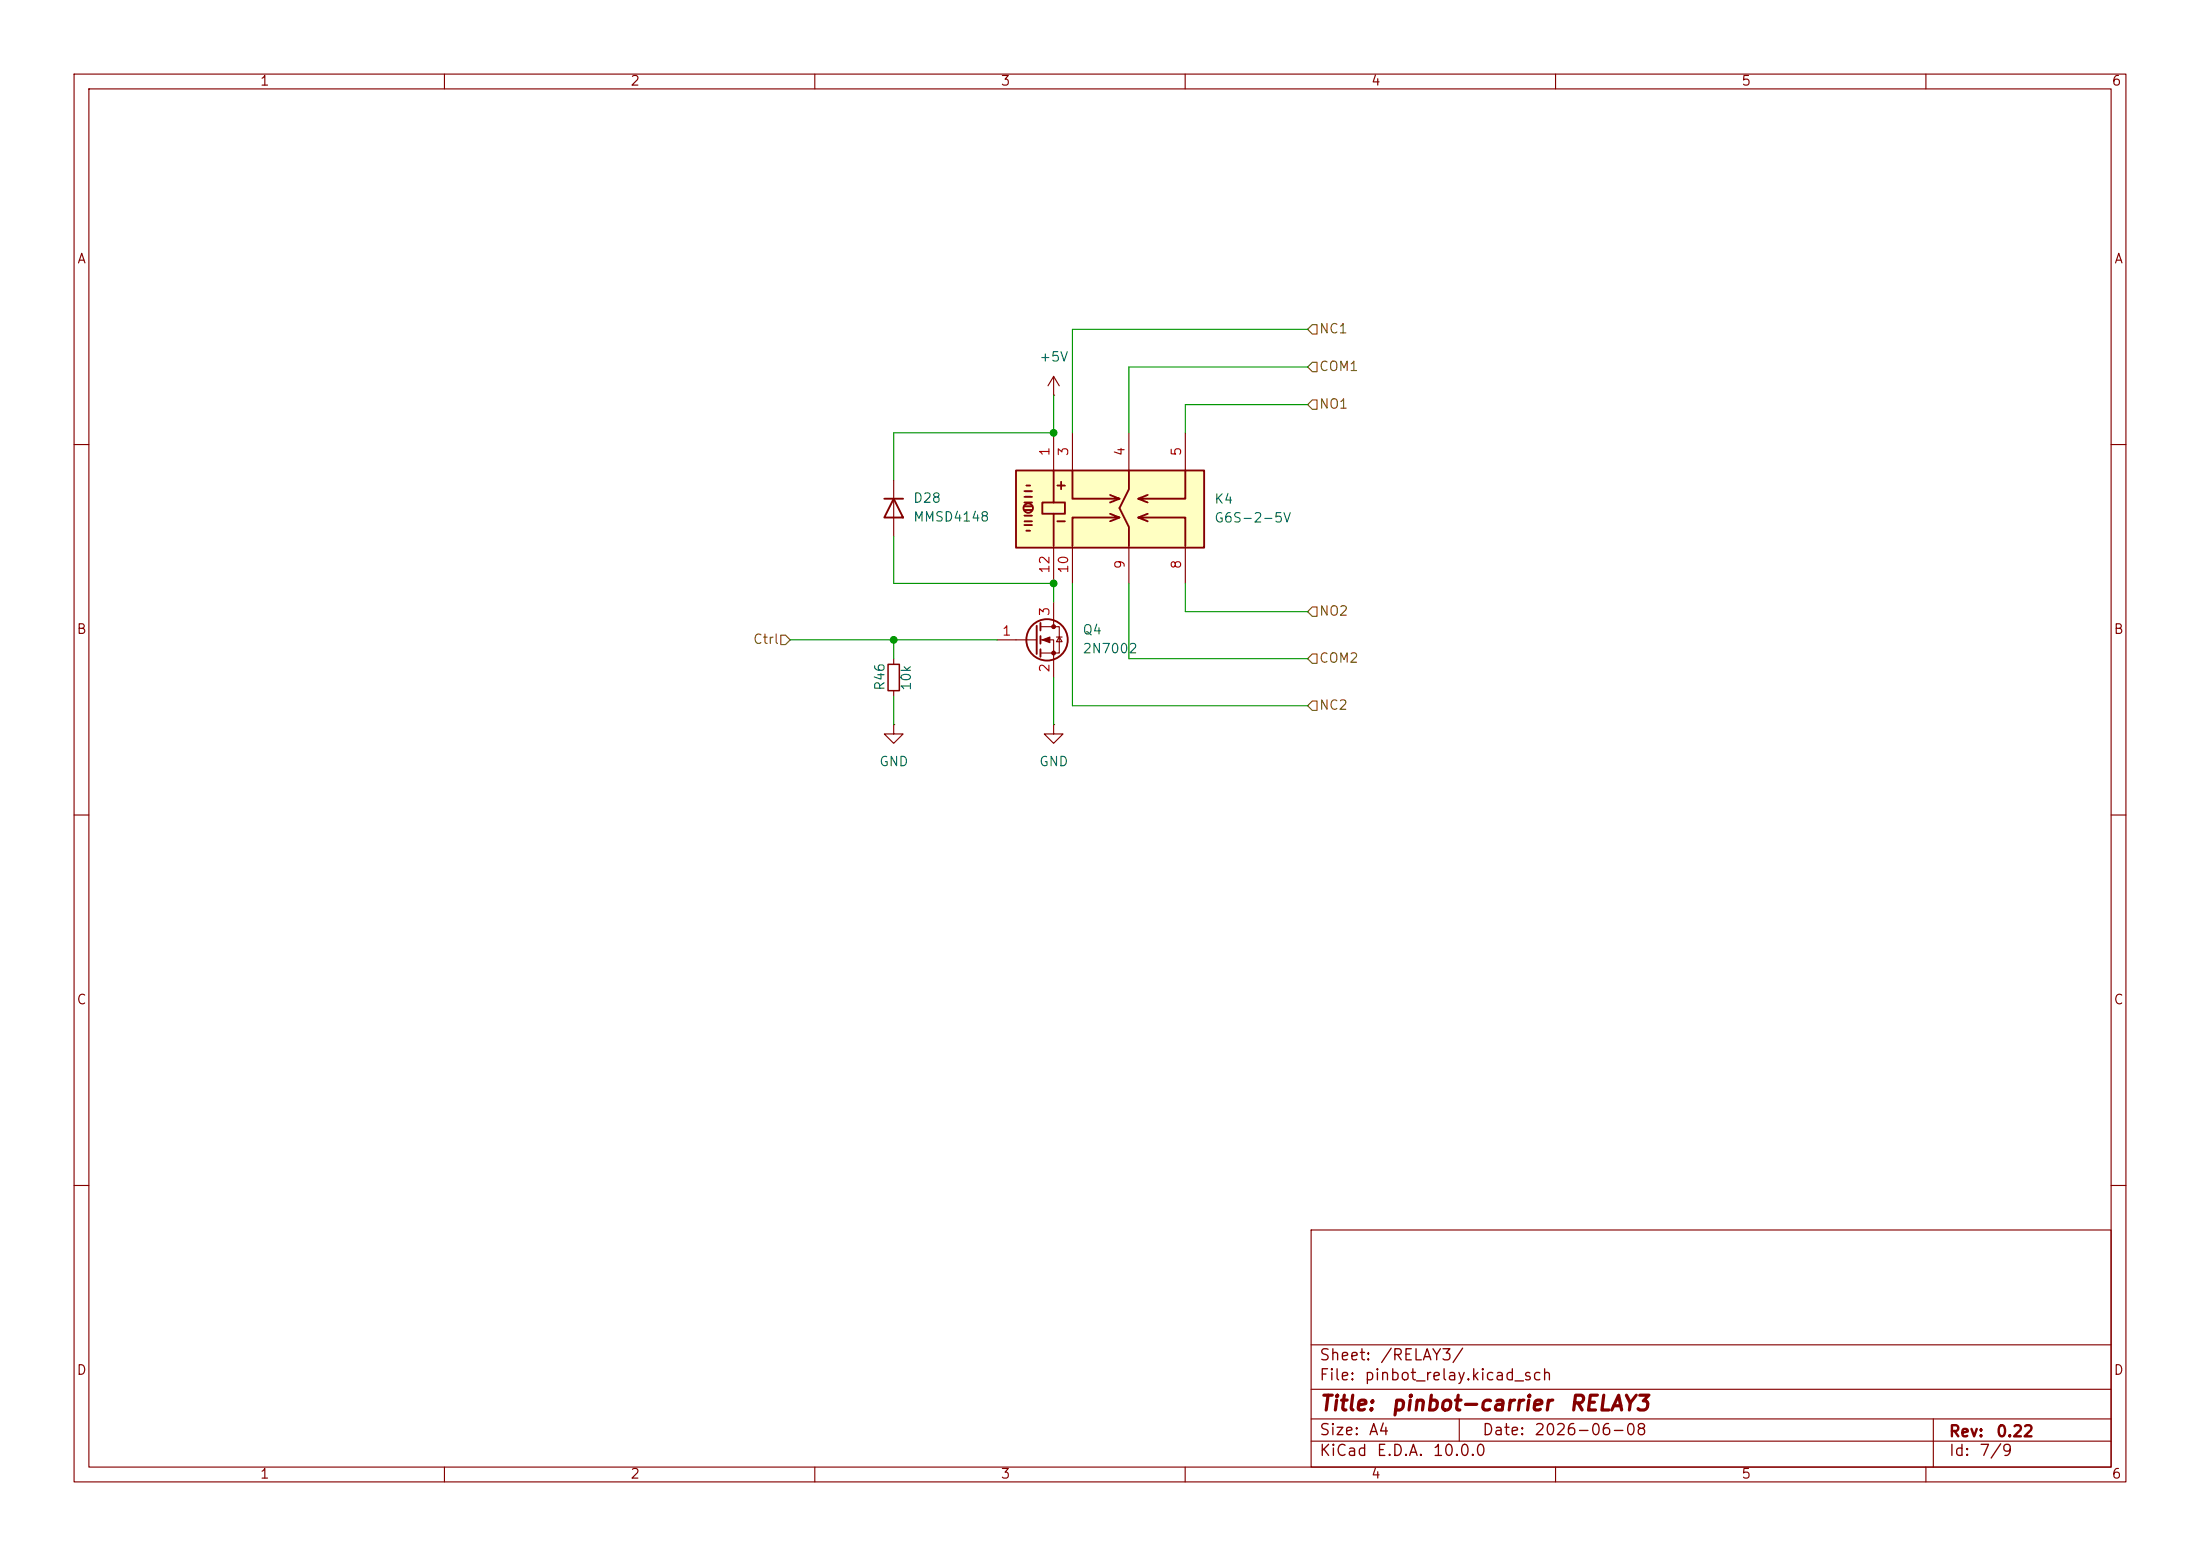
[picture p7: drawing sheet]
<svg xmlns="http://www.w3.org/2000/svg" width="297mm" height="210mm" viewBox="0 0 297 210" stroke-linecap="round" stroke-linejoin="round" font-family="sans-serif">
<g fill="none" stroke="#840000" stroke-width=".15">
<path d="M10 10h277v190h-277zM12 12h273v186h-273zM60 10v2M110 10v2M160 10v2M210 10v2M260 10v2M10 60h2M120.6 64.8v7.6M285 60h2M120.6 97.8v1.3h1.3l-1.3 1.2-1.2-1.2h1.2M120.6 97.8h.1"/>
<path d="M120.6 88.9v.8M120.6 93.2v.8M134.6 86.4h5.4M140.5 84.6h2.5v3.5h-2.5M140.5 86.4h1.7v5M142.2 97.8v1.3h1.3l-1.3 1.2-1.2-1.2h1.2M142.2 97.8h.1M142.2 81.3v3.3M142.6 86h.8M143 86l.4 .6h-.8zM10 110h2M285 110h2"/>
<path d="M10 160h2M177 166h108v32h-108zM285 160h2M60 198v2M110 198v2M160 198v2M177 194.5h108M177 191.5h108M177 187.5h108M177 181.5h108M197 191.5v3M210 198v2"/>
<path d="M260 198v2M261 191.5v6.5"/>
</g>
<g fill="none" stroke="#840000" stroke-width=".25">
<path d="M119.4 67.3h2.5M120.6 67.3l1.3 2.6h-2.5zM140 84.5v3.8M140.5 84.1v1M140.5 85.9v1M140.5 87.6v1"/>
<circle cx="141.4" cy="86.4" r="2.79"/>
</g>
<g fill="#840000" stroke="#840000" stroke-width=".15">
<path d="M140.7 86.4l1-.4v.7z"/>
<circle cx="142.2" cy="84.6" r=".25"/>
<circle cx="142.2" cy="88.1" r=".25"/>
</g>
<path d="M119.9 89.7h1.5v3.5h-1.5z" fill="none" stroke="#840000" stroke-width=".2"/>
<g fill="#ffffc2">
<path d="M137.2 63.5h25.4v10.4h-25.4z"/>
<path d="M140.7 67.8h3.1v1.5h-3.1z"/>
</g>
<g fill="none" stroke="#840000" stroke-width=".25">
<path d="M137.2 63.5h25.4v10.4h-25.4zM138.3 66.3h1M138.3 67.1h1M138.3 67.8h1M138.3 68.3h1M138.3 68.8h1M138.3 69.6h1M138.3 70.4h1M138.3 70.9h1M138.6 65.5h.5M138.6 71.6h.5M140.7 67.8h3.1v1.5h-3.1z"/>
<path d="M142.2 63.5v4.3M142.2 69.3v4.4M142.7 70.4h1.1M142.7 65.5h1.1M143.3 65v1M144.8 63.5v3.8h6.3l-1.2-.5M149.9 69.3l1.2 .6h-6.3v3.8M151.1 67.3l-1.2 .5M151.1 69.9l-1.2 .5M152.4 63.5v2.5l-1.3 2.6 1.3 2.5v2.6M154.9 70.4l-1.2-.5h6.3v3.8M154.9 66.8l-1.2 .5"/>
<path d="M154.9 69.3l-1.2 .6M160 63.5v3.8h-6.3l1.2 .5"/>
<circle cx="138.8" cy="68.6" r=".63"/>
</g>
<path d="M142.2 53.3h.1M142.2 50.8v2.5M142.2 58.4v5.1M142.2 50.8l-.7 1.3M142.2 50.8l.8 1.3M144.8 58.4v5.1M152.4 58.4v5.1M160 58.4v5.1M142.2 73.7v5M144.8 73.7v5M152.4 73.7v5M160 73.7v5" fill="none" stroke="#840000" stroke-width=".15"/>
<path d="M177.2 43.8h.6v1.3h-.6l-.7-.6zM177.2 48.9h.6v1.3h-.6l-.7-.7zM177.2 54h.6v1.2h-.6l-.7-.6zM105.4 85.7h.6l.7 .7-.7 .6h-.6zM177.2 88.3h.6v1.2h-.6l-.7-.6zM177.2 94.6h.6v1.3h-.6l-.7-.6zM177.2 81.9h.6v1.3h-.6l-.7-.6z" fill="none" stroke="#725600" stroke-width=".15"/>
<path d="M142.2 53.3v5.1h-21.6v6.4M176.5 54.6h-16.5v3.8M176.5 49.5h-24.1v8.9M176.5 44.5h-31.7v13.9M120.6 72.4v6.3h21.6v2.6M144.8 78.7v16.6h31.7M152.4 78.7v10.2h24.1M160 78.7v3.9h16.5M106.7 86.4h27.9M120.6 86.4v2.5M120.6 94v3.8M142.2 91.4v6.4" fill="none" stroke="#009600" stroke-width=".15"/>
<g fill="#009600" stroke="#009600" stroke-width=".14">
<circle cx="142.2" cy="78.7" r=".46"/>
<circle cx="142.2" cy="58.4" r=".46"/>
<circle cx="120.6" cy="86.4" r=".46"/>
</g>
<g font-size="2" fill="#840000">
<text x="178" y="190.9">Title:</text>
<text x="187.7" y="190.9">pinbot-carrier</text>
<text x="211.7" y="190.9">RELAY3</text>
</g>
<g font-size="1.5" fill="#840000">
<text x="178" y="184">Sheet:</text>
<text x="186.2" y="184">/RELAY3/</text>
<text x="178" y="186.7">File:</text>
<text x="184.1" y="186.7">pinbot_relay.kicad_sch</text>
<text x="178" y="196.9">KiCad</text>
<text x="178" y="194.1">Size:</text>
<text x="184.7" y="194.1">A4</text>
<text x="185.7" y="196.9">E.D.A.</text>
<text x="193.3" y="196.9">10.0.0</text>
<text x="200" y="194.1">Date:</text>
<text x="207" y="194.1">2026-06-08</text>
<text x="263" y="194.3">Rev:</text>
<text x="263" y="196.9">Id:</text>
<text x="267.1" y="196.9">7/9</text>
<text x="269.4" y="194.3">0.22</text>
</g>
<g font-size="1.3" fill="#840000">
<text x="35" y="11.9">1</text>
<text x="85" y="11.9">2</text>
<text x="135" y="11.9">3</text>
<text x="185" y="11.9">4</text>
<text x="235" y="11.9">5</text>
<text x="285" y="11.9">6</text>
<text x="10.3" y="35.9">A</text>
<text x="285.3" y="35.9">A</text>
<text x="10.3" y="85.9">B</text>
<text x="285.3" y="85.9">B</text>
<text x="10.3" y="135.9">C</text>
<text x="285.3" y="135.9">C</text>
<text x="10.3" y="185.9">D</text>
<text x="285.3" y="185.9">D</text>
<text x="35" y="199.9">1</text>
<text x="85" y="199.9">2</text>
<text x="135" y="199.9">3</text>
<text x="185" y="199.9">4</text>
<text x="235" y="199.9">5</text>
<text x="285" y="199.9">6</text>
</g>
<g font-size="1.3" fill="#725600">
<text x="178" y="45.3">NC1</text>
<text x="178" y="50.4">COM1</text>
<text x="178" y="55.5">NO1</text>
<text x="178" y="83.4">NO2</text>
<text x="101.6" y="87.2">Ctrl</text>
<text x="178" y="89.8">COM2</text>
<text x="178" y="96.1">NC2</text>
</g>
<g font-size="1.3" fill="#006464">
<text x="140.2" y="49.1">+5V</text>
<text x="123.2" y="70.7">MMSD4148</text>
<text x="123.2" y="68.2">D28</text>
<text x="163.8" y="68.3">K4</text>
<text x="163.8" y="70.8">G6S-2-5V</text>
<text x="146.1" y="86">Q4</text>
<text x="146.1" y="88.5">2N7002</text>
<text x="119.7" y="93.3" transform="rotate(-90 119.7 93.3)">R46</text>
<text x="123.3" y="93.3" transform="rotate(-90 123.3 93.3)">10k</text>
<text x="118.6" y="103.7">GND</text>
<text x="140.2" y="103.7">GND</text>
</g>
<g font-size="1.3" fill="#a90000">
<text x="142" y="61.7" transform="rotate(-90 142 61.7)">1</text>
<text x="144.5" y="61.7" transform="rotate(-90 144.5 61.7)">3</text>
<text x="152.1" y="61.7" transform="rotate(-90 152.1 61.7)">4</text>
<text x="159.8" y="61.7" transform="rotate(-90 159.8 61.7)">5</text>
<text x="142" y="77.5" transform="rotate(-90 142 77.5)">12</text>
<text x="144.5" y="77.5" transform="rotate(-90 144.5 77.5)">10</text>
<text x="152.1" y="76.9" transform="rotate(-90 152.1 76.9)">9</text>
<text x="159.8" y="76.9" transform="rotate(-90 159.8 76.9)">8</text>
<text x="142" y="83.3" transform="rotate(-90 142 83.3)">3</text>
<text x="135.2" y="86.1">1</text>
<text x="142" y="90.9" transform="rotate(-90 142 90.9)">2</text>
</g>
</svg>
